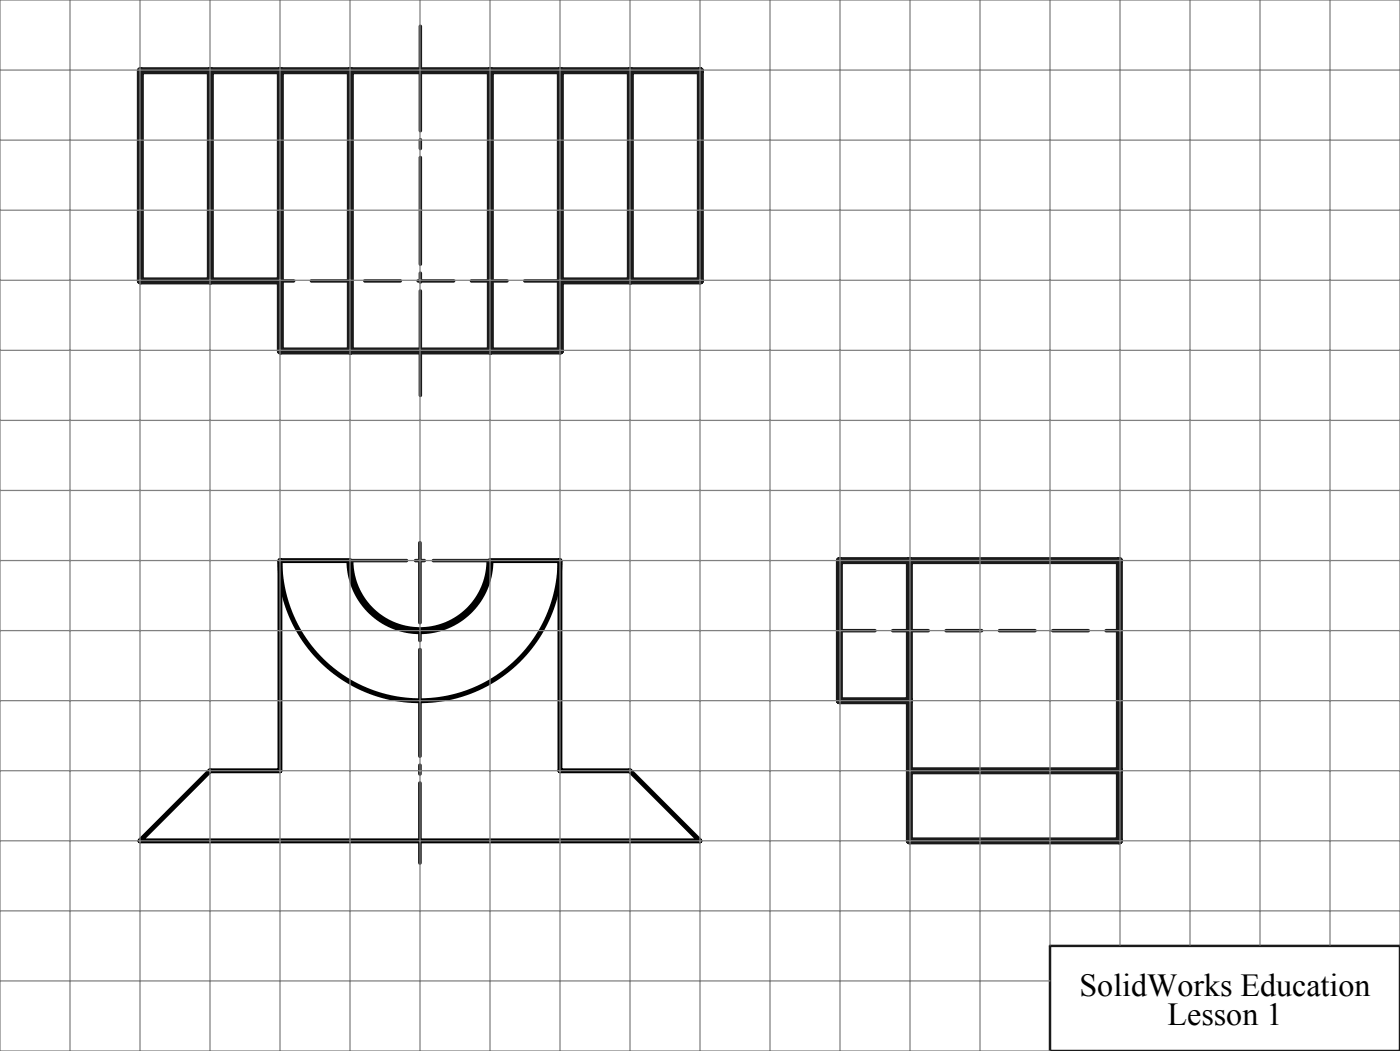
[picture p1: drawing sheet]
<svg xmlns="http://www.w3.org/2000/svg" width="200mm" height="150mm" viewBox="0 0 200 150" stroke-linecap="round" stroke-linejoin="round" font-family="sans-serif">
<path d="M40 80a20 20 0 0 0 20 20 20 20 0 0 0 20-20" fill="none" stroke="#000" stroke-width=".7" stroke-linecap="butt"/>
<path d="M50 80a10 10 0 0 0 10 10 10 10 0 0 0 10-10" fill="none" stroke="#000" stroke-width="1" stroke-linecap="butt"/>
<path d="M60 123.2v-45.8" fill="none" stroke="#000" stroke-width=".5" stroke-dasharray="15.2 1.3 1.3 1.3" stroke-dashoffset="3.8"/>
<path d="M50 80h-10v30h-10l-10 10h80l-10-10h-10v-30h-10" fill="none" stroke="#000" stroke-width=".7"/>
<path d="M150 135h50v15h-50z" fill="none" stroke="#191924" stroke-width=".35"/>
<path d="M70 80h-20" fill="none" stroke="#191924" stroke-width=".5" stroke-dasharray="15.2 1.3 1.3 1.3" stroke-dashoffset="7.1"/>
<path d="M60 56.4v-52.7" fill="none" stroke="#191924" stroke-width=".5" stroke-dasharray="15.2 1.3 1.3 1.3" stroke-dashoffset=".3"/>
<path d="M80 40.1h-40M119.9 90h40" fill="none" stroke="#191924" stroke-width=".5" stroke-dasharray="5.1 2.5"/>
<path d="M30 10.1v30M40 10.1v40h40v-40M50 10.1v40M70.1 10.1v40M90.1 10.1v30M40 40.1h-19.9v-30h79.9v30h-20M129.9 80v40h30v-40h-40v20h10M129.9 110h30" fill="none" stroke="#191924" stroke-width="1"/>
<g fill="none" stroke="#808080" stroke-width=".18">
<path d="M0 10h200M10 0v150M20 0v150M30 0v150M40 0v150M50 0v150M60 0v150M70 0v150M80 0v150M90 0v150M100 0v150M110 0v150"/>
<path d="M120 0v150M130 0v150M140 0v150M150 0v134.9M160 0v134.9M170 0v134.9M180 0v134.9M190 0v134.9M0 30h200M0 20h200M0 50h200M0 40h200"/>
<path d="M0 70h200M0 60h200M0 90h200M0 80h200M0 110h200M0 100h200M0 130h200M0 120h200M200 134.9v-134.9h-200v150h150M0 140h150"/>
</g>
<g font-size="4.6">
<text x="154.2" y="142.1">SolidWorks Education</text>
<text x="166.8" y="146.3">Lesson 1</text>
</g>
</svg>
